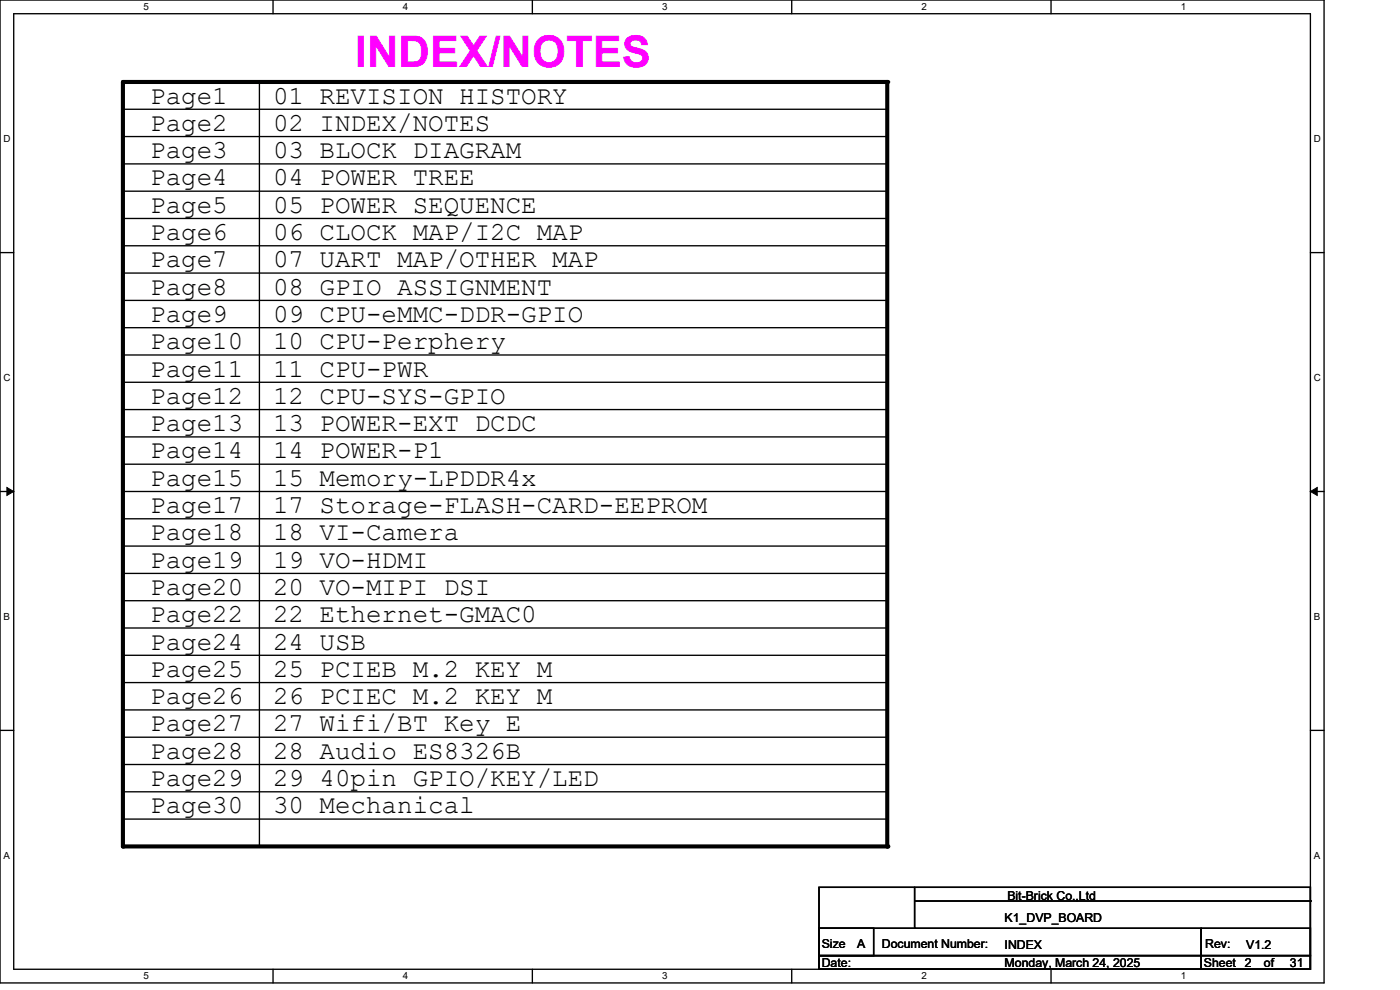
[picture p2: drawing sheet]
<svg xmlns="http://www.w3.org/2000/svg" width="297mm" height="210mm" viewBox="0 0 297 210" stroke-linecap="round" stroke-linejoin="round" font-family="sans-serif">
<path d="M0 0h280.9v208.5h-280.9zM2.9 2.9h275.1v202.7h-275.1z" fill="none" stroke="#000" stroke-width=".29"/>
<g fill="#fff">
<path d="M30.4 .3h1.2v2.3h-1.2z"/>
<path d="M30.4 205.9h1.2v2.3h-1.2z"/>
</g>
<path d="M57.9 0v2.9M57.9 205.6v2.9" fill="none" stroke="#000" stroke-width=".29"/>
<g fill="#fff">
<path d="M85.4 .3h1.2v2.3h-1.2z"/>
<path d="M85.4 205.9h1.2v2.3h-1.2z"/>
</g>
<path d="M112.9 0v2.9M112.9 205.6v2.9" fill="none" stroke="#000" stroke-width=".29"/>
<g fill="#fff">
<path d="M140.4 .3h1.2v2.3h-1.2z"/>
<path d="M140.4 205.9h1.2v2.3h-1.2z"/>
</g>
<path d="M168 0v2.9M168 205.6v2.9" fill="none" stroke="#000" stroke-width=".29"/>
<g fill="#fff">
<path d="M195.5 .3h1.1v2.3h-1.1z"/>
<path d="M195.5 205.9h1.1v2.3h-1.1z"/>
</g>
<path d="M223 0v2.9M223 205.6v2.9" fill="none" stroke="#000" stroke-width=".29"/>
<g fill="#fff">
<path d="M250.5 .3h1.1v2.3h-1.1z"/>
<path d="M250.5 205.9h1.1v2.3h-1.1z"/>
<path d="M.7 28.2h1.5v2.4h-1.5z"/>
<path d="M278.7 28.2h1.5v2.4h-1.5z"/>
<path d="M.7 78.9h1.5v2.3h-1.5z"/>
<path d="M278.7 78.9h1.5v2.3h-1.5z"/>
</g>
<path d="M0 53.6h2.9M278 53.6h2.9" fill="none" stroke="#000" stroke-width=".29"/>
<g fill="#fff">
<path d="M.7 129.6h1.4v2.3h-1.4z"/>
<path d="M278.7 129.6h1.4v2.3h-1.4z"/>
</g>
<path d="M0 104.3h2.9M278 104.3h2.9" fill="none" stroke="#000" stroke-width=".29"/>
<path d="M1.5 103.4l1.4 .9-1.4 .8zM278 104.3l1.4-.9v1.7z" fill="#000" stroke="#000" stroke-width=".21"/>
<g fill="#fff">
<path d="M.7 180.3h1.4v2.3h-1.4z"/>
<path d="M278.7 180.3h1.4v2.3h-1.4z"/>
</g>
<g fill="none" stroke="#000" stroke-width=".29">
<path d="M55 17.4v162.1M26.1 23.2h162.1M26.1 29h162.1M26.1 34.8h162.1M188.2 23.2h.1M188.2 29h.1M188.2 34.8h.1M26.1 40.6h162.1M26.1 46.3h162.1M26.1 52.1h162.1M26.1 57.9h162.1M188.2 40.6h.1"/>
<path d="M188.2 46.3h.1M188.2 52.1h.1M188.2 57.9h.1M26.1 63.7h162.1M26.1 69.5h162.1M26.1 75.3h162.1M188.2 63.7h.1M188.2 69.5h.1M188.2 75.3h.1M26.1 81.1h162.1M26.1 86.9h162.1M26.1 92.7h162.1"/>
<path d="M26.1 98.5h162.1M188.2 81.1h.1M188.2 86.9h.1M188.2 92.7h.1M188.2 98.5h.1M26.1 104.3h162.1M26.1 110h162.1M26.1 115.8h162.1M188.2 104.3h.1M188.2 110h.1M188.2 115.8h.1M26.1 121.6h162.1"/>
<path d="M26.1 127.4h162.1M26.1 133.2h162.1M26.1 139h162.1M188.2 121.6h.1M188.2 127.4h.1M188.2 133.2h.1M188.2 139h.1M0 154.9h2.9M26.1 144.8h162.1M26.1 150.6h162.1M26.1 156.4h162.1M188.2 144.8h.1"/>
<path d="M188.2 150.6h.1M188.2 156.4h.1M278 154.9h2.9M26.1 162.2h162.1M26.1 168h162.1M26.1 173.7h162.1M55 179.5h.1M188.2 162.2h.1M188.2 168h.1M188.2 173.7h.1M173.7 196.9h11.6v5.8h-11.6zM173.7 196.9h81.1v5.8h-81.1z"/>
<path d="M173.7 188.2h104.3v17.4h-104.3zM194 196.9h.1M194 191.1h84M194 188.2v8.7M254.8 196.9h23.2v5.8h-23.2zM278 191.1h.1M173.7 202.7h81.1v2.9h-81.1zM254.8 202.7h23.2v2.9h-23.2z"/>
</g>
<path d="M26.1 17.4h162.1v162.1h-162.1z" fill="none" stroke="#000" stroke-width=".87"/>
<g fill="#000">
<circle cx="188.2" cy="17.4" r=".43"/>
<circle cx="26.1" cy="179.5" r=".43"/>
<circle cx="188.2" cy="179.5" r=".43"/>
</g>
<text font-size="9.3" fill="#f0f" x="75.3" y="14.2">INDEX/NOTES</text>
<g font-size="5.5">
<text x="31.9" y="22">Page1</text>
<text x="57.9" y="22">01 REVISION HISTORY</text>
<text x="31.9" y="27.8">Page2</text>
<text x="57.9" y="27.8">02 INDEX/NOTES</text>
<text x="31.9" y="33.5">Page3</text>
<text x="57.9" y="33.5">03 BLOCK DIAGRAM</text>
<text x="31.9" y="39.3">Page4</text>
<text x="57.9" y="39.3">04 POWER TREE</text>
<text x="31.9" y="45.1">Page5</text>
<text x="57.9" y="45.1">05 POWER SEQUENCE</text>
<text x="31.9" y="50.9">Page6</text>
<text x="57.9" y="50.9">06 CLOCK MAP/I2C MAP</text>
<text x="31.9" y="56.7">Page7</text>
<text x="57.9" y="56.7">07 UART MAP/OTHER MAP</text>
<text x="31.9" y="62.5">Page8</text>
<text x="57.9" y="62.5">08 GPIO ASSIGNMENT</text>
<text x="31.9" y="68.3">Page9</text>
<text x="57.9" y="68.3">09 CPU-eMMC-DDR-GPIO</text>
<text x="31.9" y="74.1">Page10</text>
<text x="57.9" y="74.1">10 CPU-Perphery</text>
<text x="31.9" y="79.9">Page11</text>
<text x="57.9" y="79.9">11 CPU-PWR</text>
<text x="31.9" y="85.7">Page12</text>
<text x="57.9" y="85.7">12 CPU-SYS-GPIO</text>
<text x="31.9" y="91.5">Page13</text>
<text x="57.9" y="91.5">13 POWER-EXT DCDC</text>
<text x="31.9" y="97.3">Page14</text>
<text x="57.9" y="97.3">14 POWER-P1</text>
<text x="31.9" y="103">Page15</text>
<text x="57.9" y="103">15 Memory-LPDDR4x</text>
<text x="31.9" y="108.8">Page17</text>
<text x="57.9" y="108.8">17 Storage-FLASH-CARD-EEPROM</text>
<text x="31.9" y="114.6">Page18</text>
<text x="57.9" y="114.6">18 VI-Camera</text>
<text x="31.9" y="120.4">Page19</text>
<text x="57.9" y="120.4">19 VO-HDMI</text>
<text x="31.9" y="132">Page22</text>
<text x="31.9" y="126.2">Page20</text>
<text x="57.9" y="126.2">20 VO-MIPI DSI</text>
<text x="57.9" y="132">22 Ethernet-GMAC0</text>
<text x="31.9" y="137.8">Page24</text>
<text x="57.9" y="137.8">24 USB</text>
<text x="31.9" y="143.6">Page25</text>
<text x="57.9" y="143.6">25 PCIEB M.2 KEY M</text>
<text x="31.9" y="149.4">Page26</text>
<text x="57.9" y="149.4">26 PCIEC M.2 KEY M</text>
<text x="31.9" y="155.2">Page27</text>
<text x="57.9" y="155.2">27 Wifi/BT Key E</text>
<text x="31.9" y="160.9">Page28</text>
<text x="57.9" y="160.9">28 Audio ES8326B</text>
<text x="31.9" y="166.7">Page29</text>
<text x="57.9" y="166.7">29 40pin GPIO/KEY/LED</text>
<text x="31.9" y="172.5">Page30</text>
<text x="57.9" y="172.5">30 Mechanical</text>
</g>
<g font-size="2.6">
<text x="213.7" y="190.9">Bit-Brick Co.,Ltd</text>
<text x="213.1" y="195.5">K1_DVP_BOARD</text>
<text x="174.3" y="201">Size</text>
<text x="181.8" y="201">A</text>
<text x="187.1" y="201">Document Number:</text>
<text x="213.1" y="201.3">INDEX</text>
<text x="255.7" y="201">Rev:</text>
<text x="264.4" y="201.3">V1.2</text>
<text x="174.3" y="205">Date:</text>
<text x="213.1" y="205">Monday, March 24, 2025</text>
<text x="255.4" y="205">Sheet</text>
<text x="264.1" y="205">2</text>
<text x="268.1" y="205">of</text>
<text x="273.6" y="205">31</text>
</g>
<g font-size="2.1">
<text x="30.4" y="2.2">5</text>
<text x="85.4" y="2.2">4</text>
<text x="140.4" y="2.2">3</text>
<text x="195.5" y="2.2">2</text>
<text x="250.5" y="2.2">1</text>
<text x=".7" y="30.1">D</text>
<text x="278.7" y="30.1">D</text>
<text x=".7" y="80.8">C</text>
<text x="278.7" y="80.8">C</text>
<text x=".7" y="131.5">B</text>
<text x="278.7" y="131.5">B</text>
<text x=".7" y="182.1">A</text>
<text x="278.7" y="182.1">A</text>
<text x="30.4" y="207.8">5</text>
<text x="85.4" y="207.8">4</text>
<text x="140.4" y="207.8">3</text>
<text x="195.5" y="207.8">2</text>
<text x="250.5" y="207.8">1</text>
</g>
</svg>
